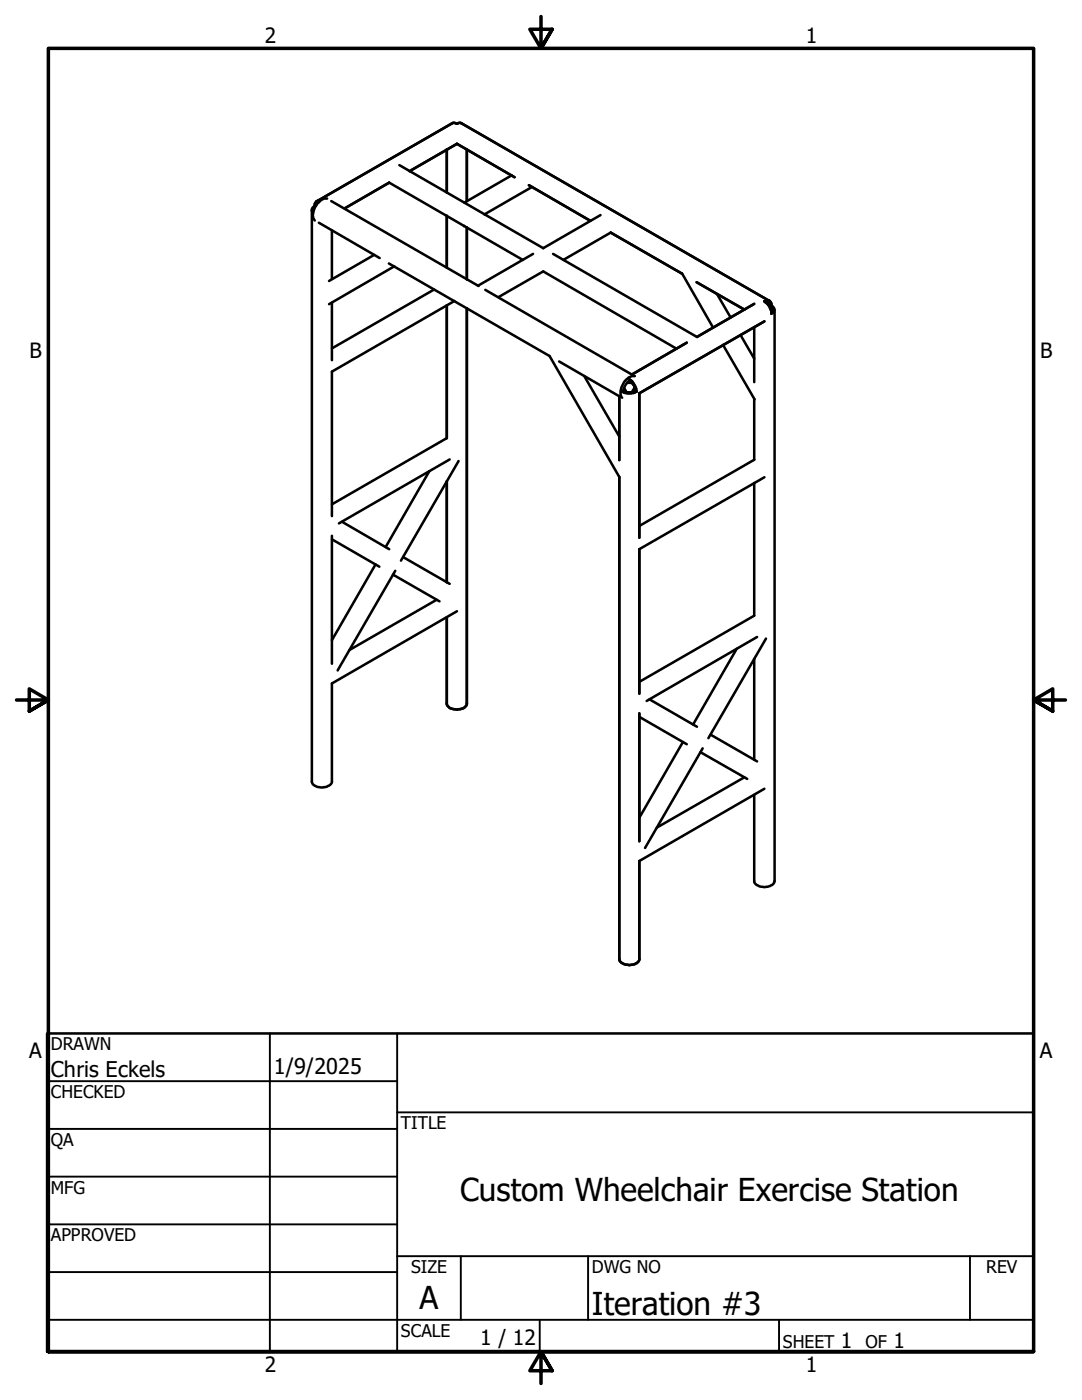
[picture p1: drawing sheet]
<svg xmlns="http://www.w3.org/2000/svg" width="216mm" height="279mm" viewBox="0 0 216 279" stroke-linecap="round" stroke-linejoin="round" font-family="sans-serif">
<!-- layer: Visible (ANSI) -->
<g fill="none" stroke="#000" stroke-width=".51">
<path d="M65.3 39.6a2.91 2.91 0 0 0-2.6 2.2 1.91 1.91 0 0 0 .1 2.2M79.7 33l28.7 16.5 11.4-6.6M81.7 34.2l9.5-5.5 11.5 6.7M89.2 29.8v8.6M93.2 29.8v10.3M102.1 35l-9.5 5.4M105.5 37l12.3 7.1M106.1 37.3l-9.5 5.5M62.2 41.9v114.1a1.63 1.63 0 0 0 1.9 1.2 2.41 2.41 0 0 0 2.1-1.1v-19.7l25-14.4M62.9 41.3l-.4 .6v.3M63.2 40.2l27.4-15.7a1.05 1.05 0 0 0 1.2 0l61.7 35.6M63.6 40.4l-.5 .2-.1 .5"/>
<path d="M63.6 44.4l12.2 7.1M63.8 40.1a.77 .77 0 0 0-.8 .2 .77 .77 0 0 0-.2 .8 .82 .82 0 0 0-.3 1.4M66.1 40.1l29.4 17M66.2 46v9.7M68.8 41.6l8.9-5.2 26.6 15.5M74.7 50.9l-9 5.2M77.6 52.6l32.1 18.5 13.9 24.1v96.2a1.78 1.78 0 0 0 1.9 1.2h.2a1.63 1.63 0 0 0 1.9-1.2v-19.6l24.9-14.4M78.7 53.1l-13 7.6M86.6 57.8l-20.4 11.7M89.2 43.1v10.3M92.6 45.1h.1M93.2 45.4v10.4"/>
<path d="M96.8 57.8l29.4 17M99.4 59.3l9-5.1 26.6 15.4M106.4 50.7l-11 6.3M110.4 50.7l28.7 16.5 11.4-6.6M112.4 51.9l9.5-5.5 14.2 8.2M136.1 54.5l6.2 10.9M139 56.3l9.5 5.5M143.1 58.7l2.7 4.7M66.2 60.4v11.5M89.2 61v26.4l-23 13.2M90.7 60.1l-24.5 14.1v28.8M93.2 61.5v78.9a1.65 1.65 0 0 1-2 1.2h-.1a1.65 1.65 0 0 1-1.9-1.2v-17.2"/>
<path d="M111.6 72.1l12 7M116.6 75.1l7 12M123.6 79.1v12.7M124.5 77.7l.2 .5M124.5 77.5l.5 .8M125.2 76.4h.9M125.3 76.2h.6M125.6 75.9l.1 .2a2.66 2.66 0 0 1 1.1 1.9l-.4 .2a2.76 2.76 0 0 1-2-.2M125.6 75.7l.5 .4 .6 1 .3 .9v.2h-.2a3.3 3.3 0 0 1-2.7 0M125.7 76a2.4 2.4 0 0 0-1.2 2.1M126.6 77.2l-.4 1-.2 .1M126.7 75.1a2.91 2.91 0 0 0-2.7 2.4 1.96 1.96 0 0 0 .1 1.9"/>
<path d="M137 68.4l-10.9 6.3M144.3 68.8l6.3 10.9M147.8 66.9l2.7 4.7M150.5 65.3v11M150.5 79.6v12.2l-22.9 13.2M152.5 60.1a.85 .85 0 0 1 1-.1 .85 .85 0 0 1 .4 1 .88 .88 0 0 1 .6 .8 .88 .88 0 0 1-.6 .8v-.6a3 3 0 0 0-1.4-1.9zM152.5 64.1l-24.9 14.4v28.8M152.7 60.3a.8 .8 0 0 1 1 .3 .8 .8 0 0 1 0 .9M153.4 61a.8 .8 0 0 1 .7 .5 .8 .8 0 0 1-.2 .9M154.6 61.8v114a2.18 2.18 0 0 1-2.7 1.2 1.47 1.47 0 0 1-1.4-1.2v-17.2M85.7 94l-8.7 15.2M89.2 96.1v20.1"/>
<path d="M89.7 91.7l-22.1 12.8M91.5 92l-11.5 19.9M150.5 96.4v26.5l-22.9 13.2M152.5 95.2l-24.9 14.4v28.8M66.2 106.9v25.6M66.2 107.6l9.5 5.5M68.3 104.1l9.4 5.5M74.9 112.6l-8.7 15.2M78.4 114.7l9.3 5.3M78.9 113.9l-11.5 19.9M80.5 111.2l9.2 5.3M87.1 119.7l-17.4 10"/>
<path d="M129.6 139.6l9.5 5.4M147 129.5l-8.7 15.1M150.5 131.5v20.1M151.1 127.1l-22.1 12.8M152.8 127.4l-11.4 19.9M127.6 142.4v25.5M127.6 143.1l9.4 5.4M136.3 148.1l-8.7 15.1M139.8 150.1l9.3 5.3M140.2 149.4l-11.5 19.8M141.8 146.6l9.3 5.4M148.5 155.1l-17.4 10.1"/>
</g>
<!-- layer: Border (ANSI) -->
<path d="M107.9 3.3v6.4l-2.2-3.9h4.5l-2.3 3.9 2.3-3.9M3.3 139.7h6.4l-3.9-2.2v4.4l3.9-2.2-3.9 2.2M212.6 139.7h-6.4l3.9-2.2v4.4l-3.9-2.2 3.9 2.2M9.7 269.7v-260h196.5v260h-196.5h196.5M110.2 273.6l-2.3-3.9 2.3 3.9h-4.5l2.2-3.9v6.4" fill="none" stroke="#000" stroke-width=".7"/>
<!-- layer: Title (ANSI) -->
<g fill="none" stroke="#000" stroke-width=".38">
<path d="M9.4 215.8h69.8M53.8 206.2v63.5M79.2 206.2v63.5M9.4 225.3h69.8M9.4 234.8h69.8M79.2 222h127M9.4 244.3h69.8M9.4 253.9h69.8M79.2 250.7h127M91.9 250.7v12.7M117.3 250.7v12.7M193.5 250.7v12.7"/>
<path d="M9.4 263.4h196.8M107.7 263.4v6.3M155.4 263.4v6.3"/>
</g>
<path d="M9.4 206.2h196.8v63.5h-196.8z" fill="none" stroke="#000" stroke-width=".51"/>
<g font-size="6.3">
<text x="91.8" y="239.8">Custom Wheelchair Exercise Station</text>
<text x="83.7" y="261.2">A</text>
<text x="118.1" y="262.5">Iteration #3</text>
</g>
<g font-size="4.3">
<text x="10.2" y="214.9">Chris Eckels</text>
<text x="54.6" y="214.3">1/9/2025</text>
</g>
<g font-size="4.2">
<text x="52.8" y="8.6">2</text>
<text x="160.8" y="8.6">1</text>
<text x="5.9" y="71.4">B</text>
<text x="207.6" y="71.4">B</text>
<text x="5.8" y="211.1">A</text>
<text x="207.5" y="211.1">A</text>
<text x="95.8" y="268.4">1 / 12</text>
<text x="167.8" y="268.9">1</text>
<text x="178.3" y="268.9">1</text>
<text x="52.8" y="273.8">2</text>
<text x="160.8" y="273.8">1</text>
</g>
<g font-size="3.5">
<text x="10.2" y="209.5">DRAWN</text>
<text x="10.2" y="219.1">CHECKED</text>
<text x="80" y="225.3">TITLE</text>
<text x="10.2" y="228.7">QA</text>
<text x="10.2" y="238.2">MFG</text>
<text x="10.2" y="247.7">APPROVED</text>
<text x="82" y="254.1">SIZE</text>
<text x="118.1" y="254.1">DWG NO</text>
<text x="196.8" y="254">REV</text>
<text x="80" y="266.8">SCALE</text>
<text x="156.2" y="268.9">SHEET</text>
<text x="172.7" y="268.9">OF</text>
</g>
</svg>
